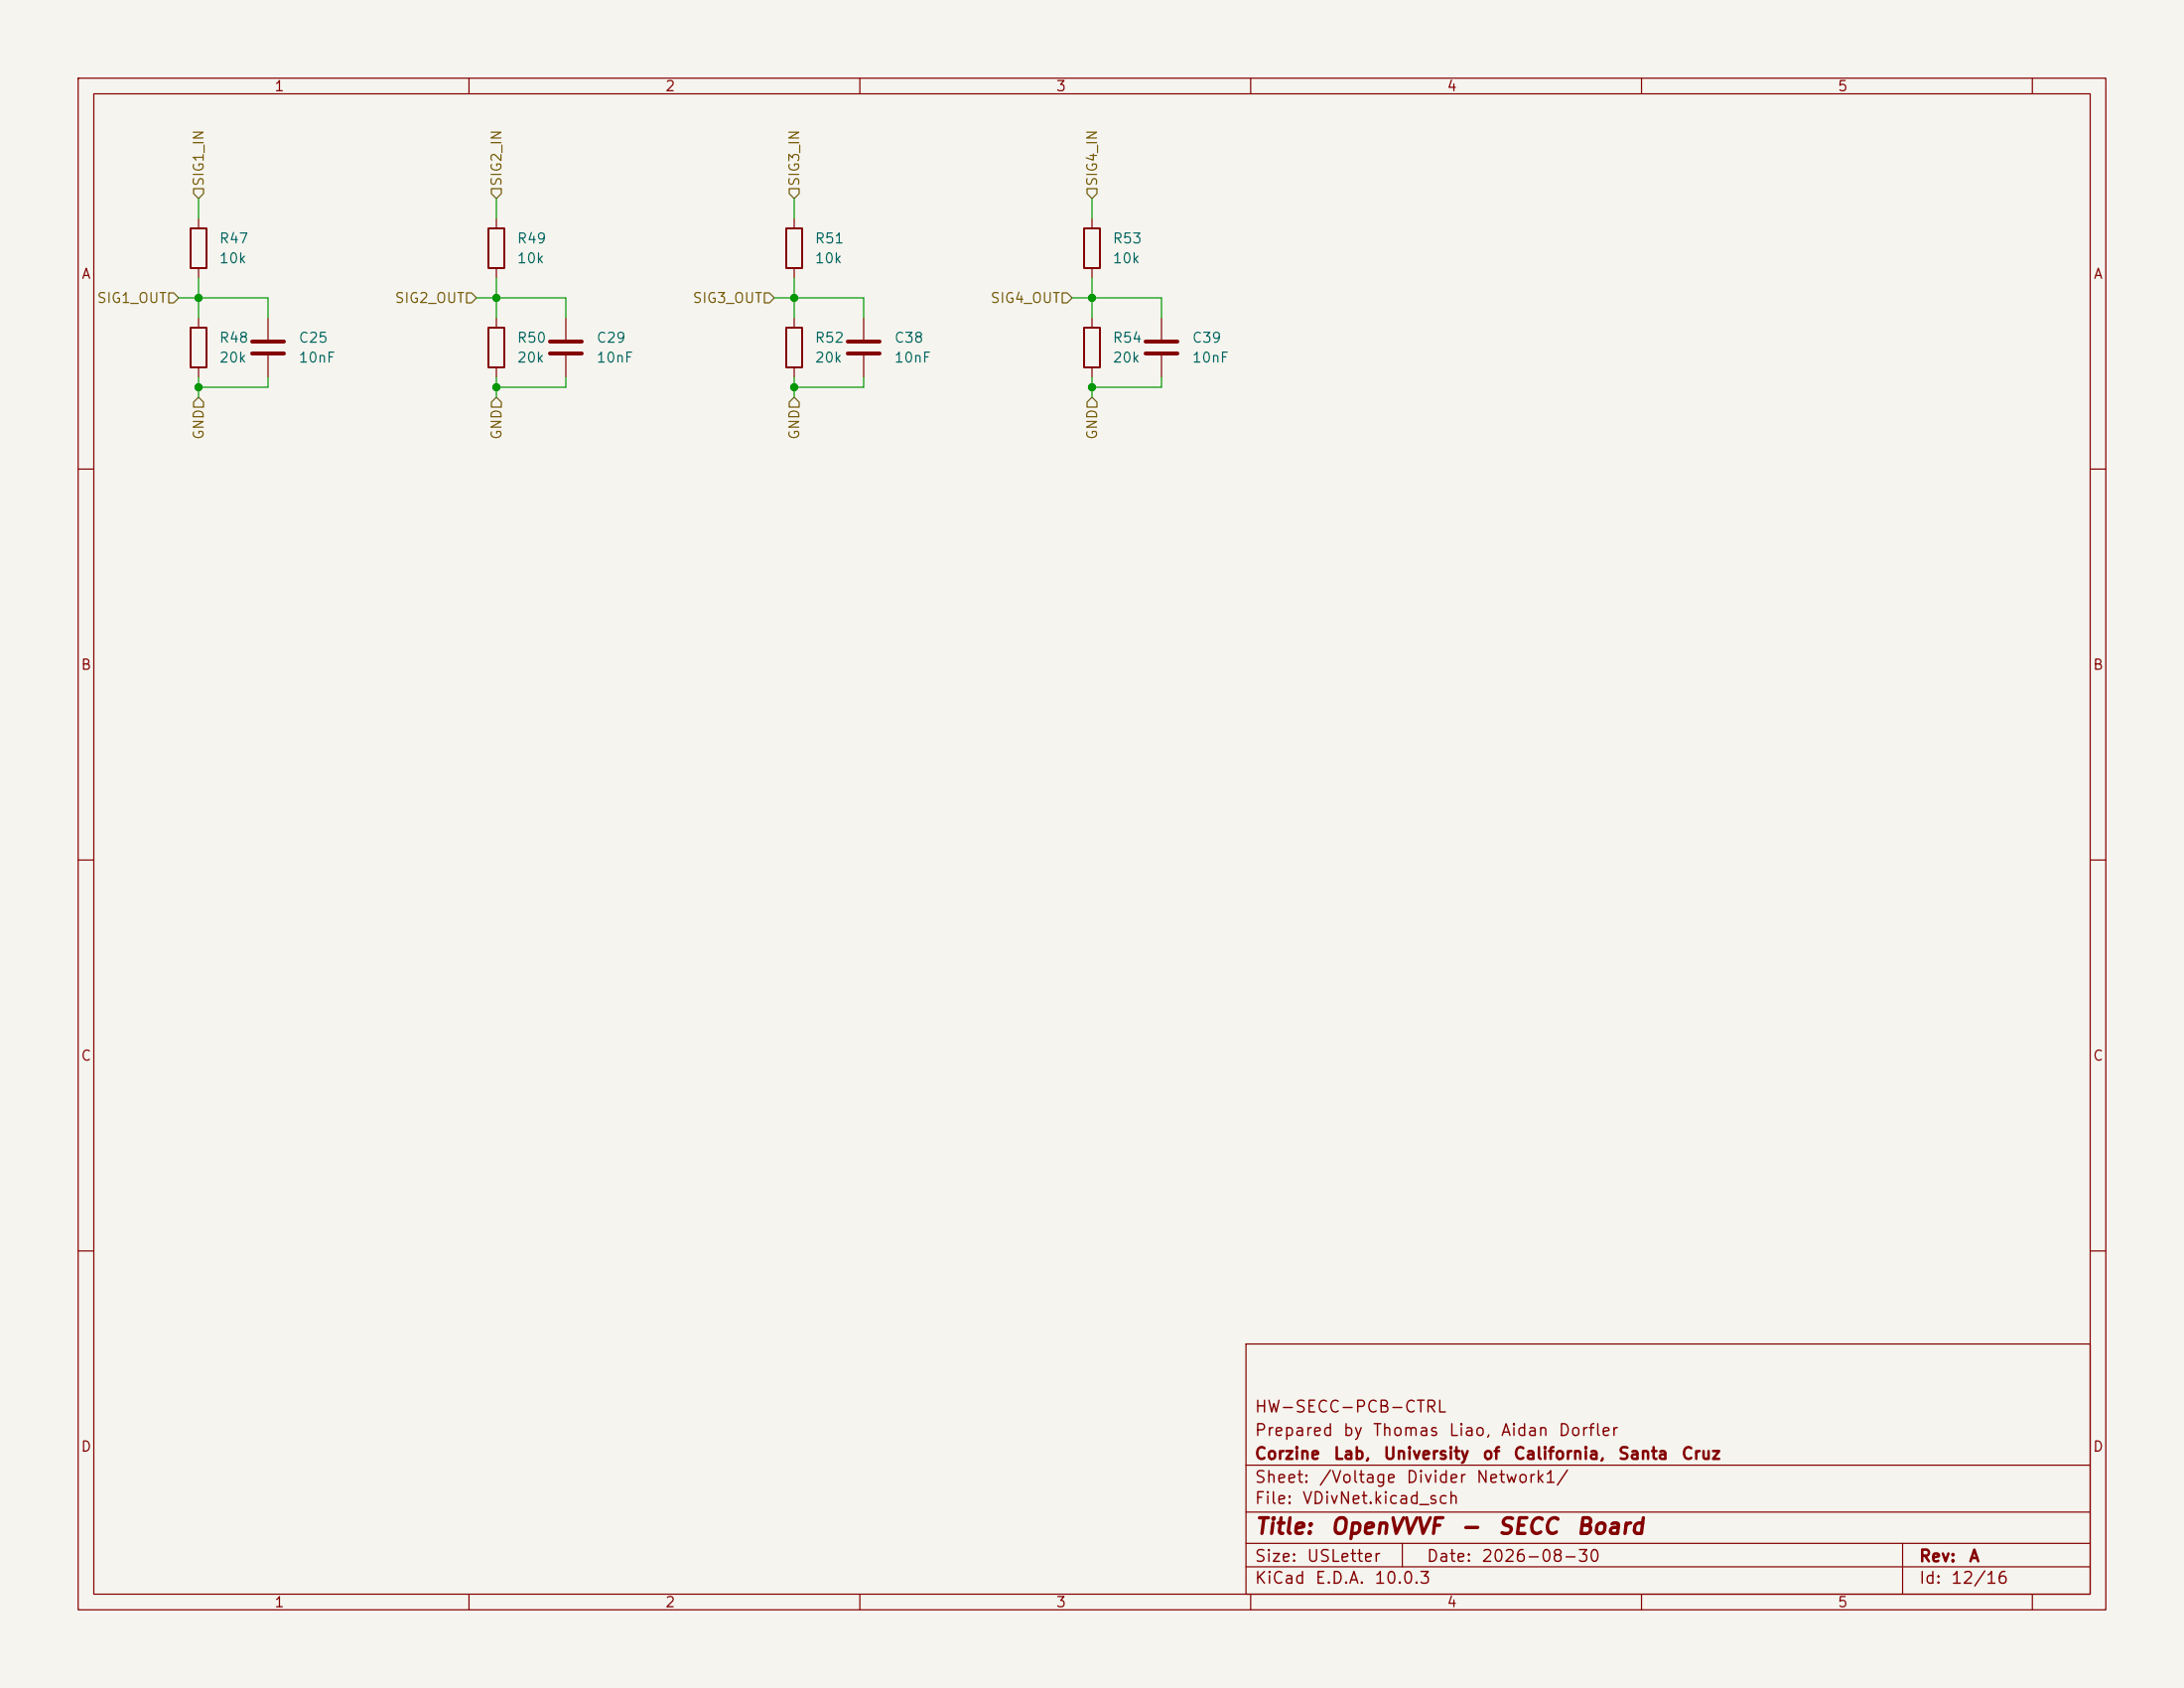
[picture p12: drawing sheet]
<svg xmlns="http://www.w3.org/2000/svg" width="279mm" height="216mm" viewBox="0 0 279 216" stroke-linecap="round" stroke-linejoin="round" font-family="sans-serif">
<path d="M0 0h279.4v215.9h-279.4z" fill="#f5f4ef" stroke="#f5f4ef" stroke-width=".13"/>
<g fill="none" stroke="#840000" stroke-width=".15">
<path d="M10 10h259.4v195.9h-259.4zM12 12h255.4v191.9h-255.4zM60 10v2M110 10v2M160 10v2M210 10v2M260 10v2M25.4 27.9v1.3M25.4 34.3v1.3M63.5 27.9v1.3M63.5 34.3v1.3M101.6 27.9v1.3"/>
<path d="M101.6 34.3v1.3M139.7 27.9v1.3M139.7 34.3v1.3M25.4 40.6v1.3M25.4 47v1.3M34.3 40.6v2.8M34.3 45.5v2.8M63.5 40.6v1.3M63.5 47v1.3M72.4 40.6v2.8M72.4 45.5v2.8M101.6 40.6v1.3"/>
<path d="M101.6 47v1.3M110.5 40.6v2.8M110.5 45.5v2.8M139.7 40.6v1.3M139.7 47v1.3M148.6 40.6v2.8M148.6 45.5v2.8M10 60h2M267.4 60h2M10 110h2M267.4 110h2M10 160h2"/>
<path d="M159.4 171.9h108v32h-108zM267.4 160h2M159.4 197.4h108M159.4 193.4h108M159.4 187.4h108M179.4 197.4v3M243.4 197.4v6.5M60 203.9v2M110 203.9v2M159.4 200.4h108M160 203.9v2M210 203.9v2"/>
<path d="M260 203.9v2"/>
</g>
<path d="M24.4 29.2h2v5.1h-2zM62.5 29.2h2v5.1h-2zM100.6 29.2h2v5.1h-2zM138.7 29.2h2v5.1h-2zM24.4 41.9h2v5.1h-2zM62.5 41.9h2v5.1h-2zM100.6 41.9h2v5.1h-2zM138.7 41.9h2v5.1h-2z" fill="none" stroke="#840000" stroke-width=".25"/>
<path d="M32.3 43.7h4M32.3 45.2h4M70.4 43.7h4M70.4 45.2h4M108.5 43.7h4M108.5 45.2h4M146.6 43.7h4M146.6 45.2h4" fill="none" stroke="#840000" stroke-width=".51"/>
<path d="M21.6 37.5h.6l.7 .6-.7 .6h-.6zM24.8 24.1h1.2v.7l-.6 .6-.6-.6zM59.7 37.5h.6l.7 .6-.7 .6h-.6zM62.9 24.1h1.2v.7l-.6 .6-.6-.6zM97.8 37.5h.6l.7 .6-.7 .6h-.6zM101 24.1h1.2v.7l-.6 .6-.6-.6zM135.9 37.5h.6l.7 .6-.7 .6h-.6zM139.1 24.1h1.2v.7l-.6 .6-.6-.6zM24.8 51.4l.6-.6 .6 .6v.7h-1.2zM63.5 50.8l.6 .6v.7h-1.2v-.7zM101.6 50.8l.6 .6v.7h-1.2v-.7zM139.7 50.8l.6 .6v.7h-1.2v-.7z" fill="none" stroke="#725600" stroke-width=".15"/>
<g fill="none" stroke="#009600" stroke-width=".15">
<path d="M22.9 38.1h11.4v2.5M25.4 25.4v2.5M25.4 35.6v5M61 38.1h11.4v2.5M63.5 25.4v2.5M63.5 35.6v5M99.1 38.1h11.4v2.5M101.6 25.4v2.5M101.6 35.6v5M137.2 38.1h11.4v2.5M139.7 25.4v2.5M139.7 35.6v5"/>
<path d="M25.4 48.3v2.5M34.3 48.3v1.2h-8.9M63.5 48.3v2.5M72.4 48.3v1.2h-8.9M101.6 48.3v2.5M110.5 48.3v1.2h-8.9M139.7 48.3v2.5M148.6 48.3v1.2h-8.9"/>
</g>
<g fill="#009600" stroke="#009600" stroke-width=".13">
<circle cx="139.7" cy="49.5" r=".46"/>
<circle cx="101.6" cy="49.5" r=".46"/>
<circle cx="139.7" cy="38.1" r=".46"/>
<circle cx="101.6" cy="38.1" r=".46"/>
<circle cx="63.5" cy="38.1" r=".46"/>
<circle cx="63.5" cy="49.5" r=".46"/>
<circle cx="25.4" cy="38.1" r=".46"/>
<circle cx="25.4" cy="49.5" r=".46"/>
</g>
<g font-size="2" fill="#840000">
<text x="160.4" y="196.7">Title:</text>
<text x="170.1" y="196.7">OpenVVVF</text>
<text x="186.7" y="196.7">-</text>
<text x="191.5" y="196.7">SECC</text>
<text x="201.5" y="196.7">Board</text>
</g>
<g font-size="1.5" fill="#840000">
<text x="160.4" y="184">Prepared</text>
<text x="160.4" y="181">HW-SECC-PCB-CTRL</text>
<text x="171.7" y="184">by</text>
<text x="175.5" y="184">Thomas</text>
<text x="185.2" y="184">Liao,</text>
<text x="191.9" y="184">Aidan</text>
<text x="199.3" y="184">Dorfler</text>
<text x="160.4" y="190">Sheet:</text>
<text x="160.4" y="187">Corzine</text>
<text x="168.6" y="190">/Voltage</text>
<text x="170.5" y="187">Lab,</text>
<text x="176.9" y="187">University</text>
<text x="179.8" y="190">Divider</text>
<text x="188.7" y="190">Network1/</text>
<text x="189.6" y="187">of</text>
<text x="193.5" y="187">California,</text>
<text x="206.9" y="187">Santa</text>
<text x="215" y="187">Cruz</text>
<text x="160.4" y="192.7">File:</text>
<text x="166.5" y="192.7">VDivNet.kicad_sch</text>
<text x="160.4" y="202.9">KiCad</text>
<text x="160.4" y="200.1">Size:</text>
<text x="167.1" y="200.1">USLetter</text>
<text x="168.1" y="202.9">E.D.A.</text>
<text x="175.7" y="202.9">10.0.3</text>
<text x="182.4" y="200.1">Date:</text>
<text x="189.4" y="200.1">2026-08-30</text>
<text x="245.4" y="200.1">Rev:</text>
<text x="245.4" y="202.9">Id:</text>
<text x="249.5" y="202.9">12/16</text>
<text x="251.8" y="200.1">A</text>
</g>
<g font-size="1.3" fill="#840000">
<text x="35" y="12">1</text>
<text x="85" y="12">2</text>
<text x="135" y="12">3</text>
<text x="185" y="12">4</text>
<text x="235" y="12">5</text>
<text x="10.3" y="36">A</text>
<text x="267.7" y="36">A</text>
<text x="10.3" y="86">B</text>
<text x="267.7" y="86">B</text>
<text x="10.3" y="136">C</text>
<text x="267.7" y="136">C</text>
<text x="10.3" y="186">D</text>
<text x="267.7" y="186">D</text>
<text x="35" y="205.9">1</text>
<text x="85" y="205.9">2</text>
<text x="135" y="205.9">3</text>
<text x="185" y="205.9">4</text>
<text x="235" y="205.9">5</text>
</g>
<g font-size="1.3" fill="#725600">
<text x="26.4" y="23.9" transform="rotate(-90 26.4 23.9)">SIG1_IN</text>
<text x="64.5" y="23.9" transform="rotate(-90 64.5 23.9)">SIG2_IN</text>
<text x="102.6" y="23.9" transform="rotate(-90 102.6 23.9)">SIG3_IN</text>
<text x="140.7" y="23.9" transform="rotate(-90 140.7 23.9)">SIG4_IN</text>
<text x="12.3" y="39.1">SIG1_OUT</text>
<text x="50.4" y="39.1">SIG2_OUT</text>
<text x="88.5" y="39.1">SIG3_OUT</text>
<text x="126.6" y="39.1">SIG4_OUT</text>
<text x="26.4" y="56.3" transform="rotate(-90 26.4 56.3)">GND</text>
<text x="64.5" y="56.3" transform="rotate(-90 64.5 56.3)">GND</text>
<text x="102.6" y="56.3" transform="rotate(-90 102.6 56.3)">GND</text>
<text x="140.7" y="56.3" transform="rotate(-90 140.7 56.3)">GND</text>
</g>
<g font-size="1.3" fill="#006464">
<text x="27.9" y="34">10k</text>
<text x="27.9" y="31.5">R47</text>
<text x="66" y="34">10k</text>
<text x="66" y="31.5">R49</text>
<text x="104.1" y="34">10k</text>
<text x="104.1" y="31.5">R51</text>
<text x="142.2" y="34">10k</text>
<text x="142.2" y="31.5">R53</text>
<text x="27.9" y="46.7">20k</text>
<text x="27.9" y="44.2">R48</text>
<text x="38.1" y="44.2">C25</text>
<text x="38.1" y="46.7">10nF</text>
<text x="66" y="46.7">20k</text>
<text x="66" y="44.2">R50</text>
<text x="76.2" y="44.2">C29</text>
<text x="76.2" y="46.7">10nF</text>
<text x="104.1" y="46.7">20k</text>
<text x="104.1" y="44.2">R52</text>
<text x="114.3" y="44.2">C38</text>
<text x="114.3" y="46.7">10nF</text>
<text x="142.2" y="46.7">20k</text>
<text x="142.2" y="44.2">R54</text>
<text x="152.4" y="44.2">C39</text>
<text x="152.4" y="46.7">10nF</text>
</g>
</svg>
